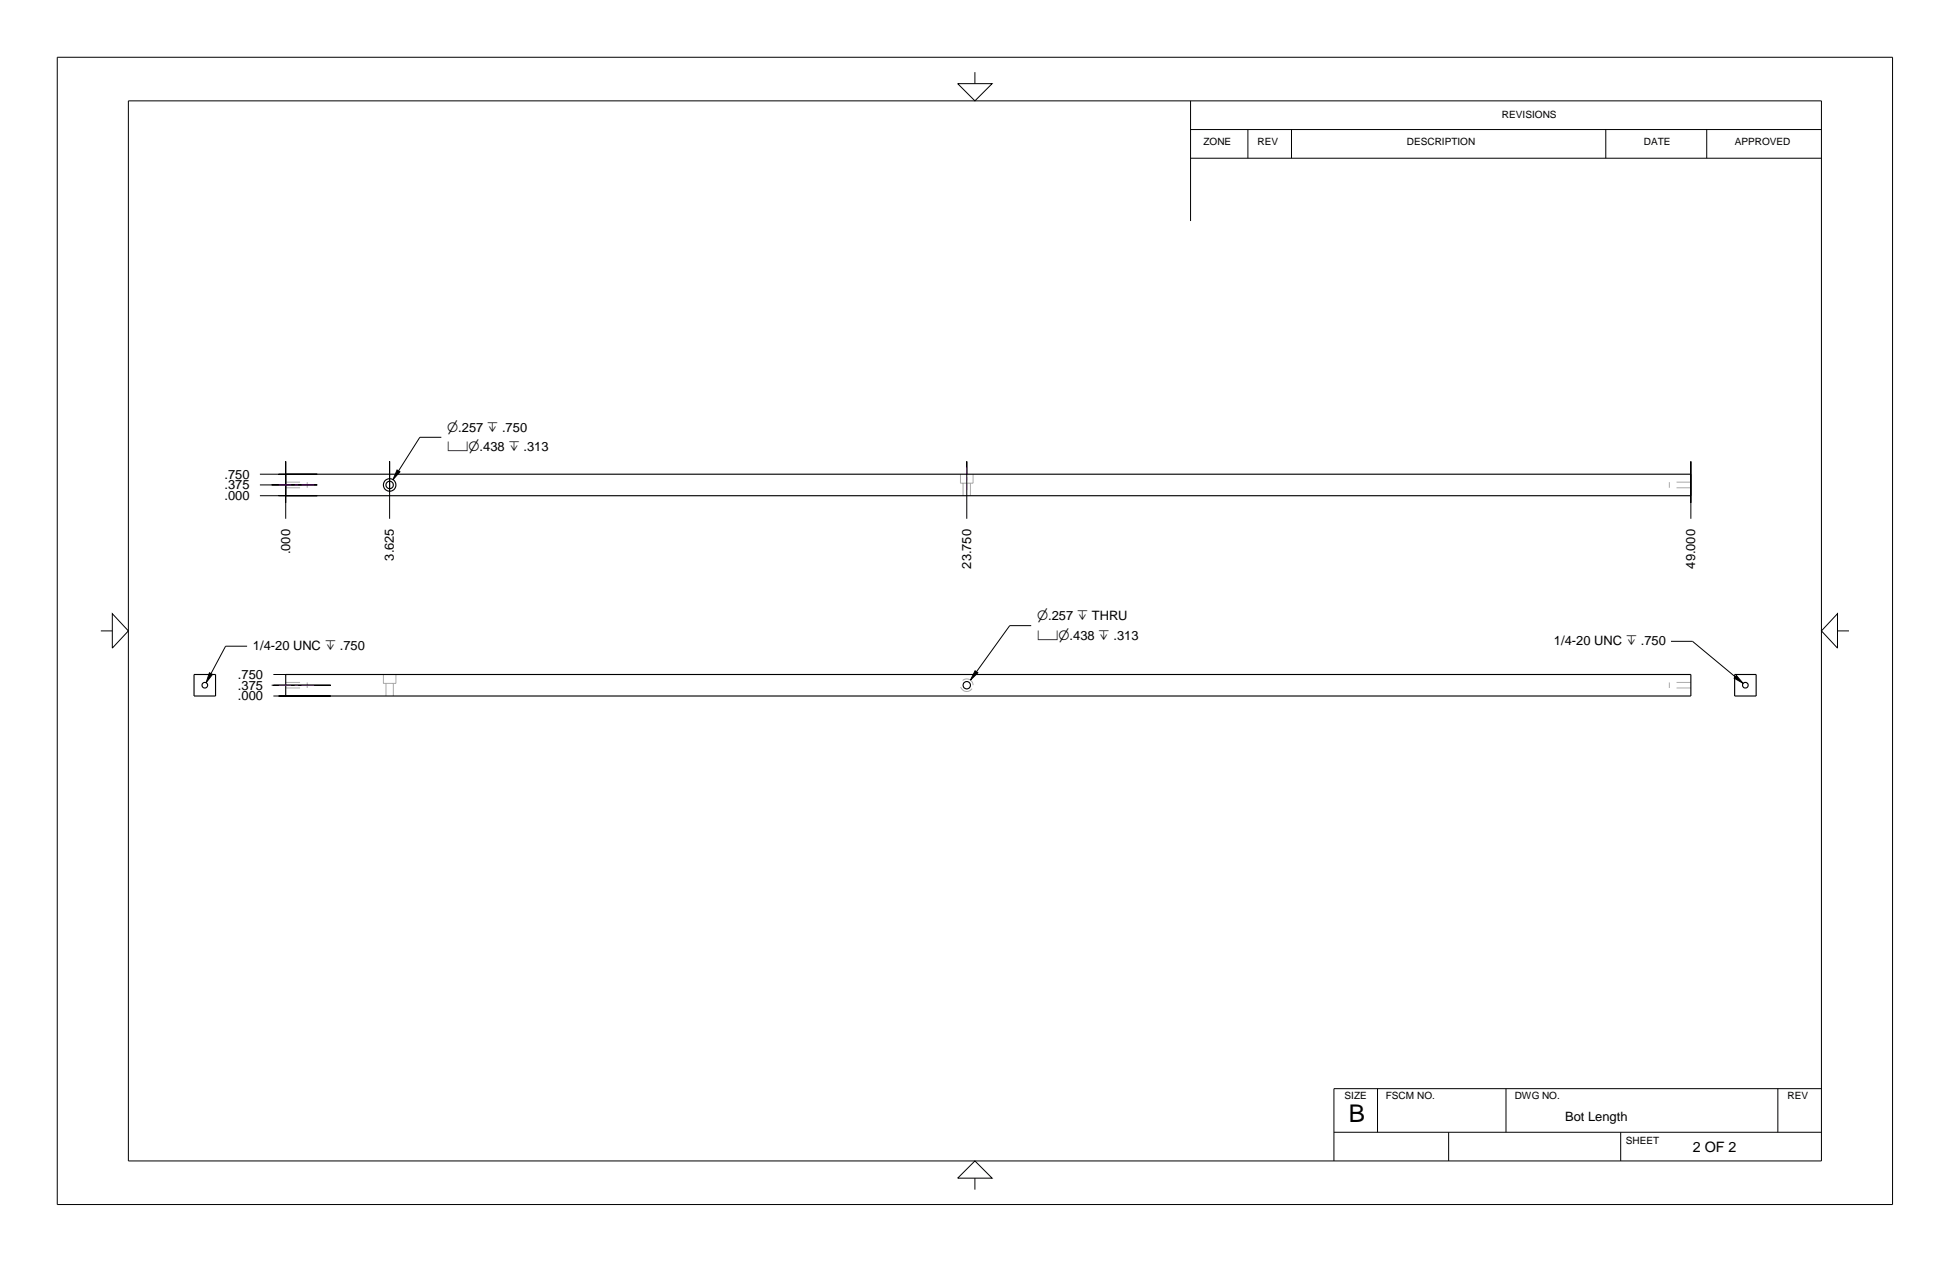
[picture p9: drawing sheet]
<svg xmlns="http://www.w3.org/2000/svg" width="432mm" height="279mm" viewBox="0 0 432 279" stroke-linecap="round" stroke-linejoin="round" font-family="sans-serif">
<g fill="none" stroke="#aaa" stroke-width=".22" stroke-dasharray="3.2 1.6" stroke-linecap="butt">
<path d="M63.3 106.7h4.7M63.3 108h4.7M68 107.4v-.7M68 108v-.6M212.7 105v2M212.7 107h2.8M213.3 107v2.7M214.9 107v2.7M215.5 105v2M369.7 106.7v1.3M374.4 108h-4.7M374.4 106.7h-4.7"/>
<path d="M63.3 152.3h4.7M63.3 151.1h4.7M68 152.3v-1.2M84.9 149.3v2M84.9 151.3h2.8M85.5 151.3v2.8M87.1 151.3v2.8M87.7 149.3v2M215.5 151.7a1.4 1.4 0 0 0-2-1.3 1.4 1.4 0 0 0-.3 2.4 1.4 1.4 0 0 0 2.3-.9v-.2M369.7 151.1v.6M369.7 151.7v.6M374.4 152.3h-4.7"/>
<path d="M374.4 151.1h-4.7"/>
</g>
<g fill="none" stroke="#000" stroke-width=".25">
<path d="M63.3 105h311.1v4.7h-311.1zM43 149.3h4.7v4.8h-4.7zM63.3 149.3h311.1v4.8h-311.1zM384.1 149.3h4.8v4.8h-4.8z"/>
<circle cx="86.3" cy="107.4" r=".82"/>
<circle cx="86.3" cy="107.4" r="1.38"/>
<circle cx="45.4" cy="151.7" r=".62"/>
<circle cx="214.1" cy="151.7" r=".81"/>
<circle cx="386.5" cy="151.7" r=".62"/>
</g>
<g fill="none" stroke="#000" stroke-width=".22">
<path d="M12.7 12.7h406.4v254h-406.4zM212.1 18.5h7.6l-3.8 3.8zM215.9 16v2.5M28.4 22.3h374.9v234.7h-374.9zM263.6 28.7h139.7M263.6 35h139.7M263.6 22.3v26.6M276.3 28.7v6.3M286 28.7v6.3M355.6 28.7v6.3M377.9 28.7v6.3M97.7 96.8h-4.7l-4.8 7.5"/>
<path d="M57.6 109.7h12.7h-8.6M57.6 105h12.7h-8.6M57.6 107.4h12.7h-10.1M63.3 111.3v-9.1v12.7M86.3 108.9v-6.7v12.7M87.9 104.1l.7 .4-1.6 1.7zM214.1 105.1v-2.9v12.7M374.4 111.3v-9.1v12.7M22.3 139.7h2.6M24.9 135.9l3.5 3.8-3.5 3.8zM228.3 138.5h-4.7l-7.4 10.2M406.9 135.9v7.6l-3.6-3.8z"/>
<path d="M406.9 139.7h2.5M46.4 148.9l.7 .4-1.5 1.9zM54.7 143.1h-4.7l-3.3 6M60.2 151.7h13h-12.7M60.5 154.1h12.7h-11.5M60.5 149.3h12.7h-11.5M215.9 148.5l.6 .4-1.6 1.7zM370 142h4.8l9.4 7.8M384.5 149.5l1.5 1.8-2-1.2zM215.9 257l3.8 3.8h-7.6zM295.4 250.7h107.9M305 241v9.7"/>
<path d="M320.8 250.7v6.3M333.5 241v9.7M358.9 250.7v6.3M393.7 241v9.7M403.3 241h-107.9v16M215.9 260.8v2.6"/>
</g>
<path d="M61.7 107.4h2.8M65.3 107.4h.7M66.8 107.4h2.8M214.1 103.5v1.3M214.1 105.6v.8M214.1 107.1v1.4M61.7 151.7h2.8M65.3 151.7h.7M66.8 151.7h2.8" fill="none" stroke="#801196" stroke-width=".22"/>
<g fill="#000">
<path d="M87.9 104.1l-.8 2.1 1.5-1.7z" fill-rule="evenodd"/>
<path d="M46.4 149l-.7 2.1 1.4-1.8z" fill-rule="evenodd"/>
<path d="M215.9 148.5l.6 .4-1.6 1.7z" fill-rule="evenodd"/>
<path d="M384.5 149.6l-.2 .2a.24 .24 0 0 0-.2 .2 .24 .24 0 0 0 .2 .3l1.7 1z" fill-rule="evenodd"/>
</g>
<text font-size="5.4" x="298.7" y="248.4">B</text>
<text font-size="3.2" x="374.8" y="255.1">2 OF 2</text>
<g font-size="2.9">
<text x="99" y="95.6">n.257 x .750</text>
<text x="99" y="99.9">vn.438 x .313</text>
<text x="49.7" y="105.9">.750</text>
<text x="49.7" y="110.7">.000</text>
<text x="49.7" y="108.3">.375</text>
<text x="64.2" y="122.7" transform="rotate(-90 64.2 122.7)">.000</text>
<text x="87.2" y="124.1" transform="rotate(-90 87.2 124.1)">3.625</text>
<text x="215" y="125.9" transform="rotate(-90 215 125.9)">23.750</text>
<text x="375.4" y="125.9" transform="rotate(-90 375.4 125.9)">49.000</text>
<text x="229.6" y="137.3">n.257 x THRU</text>
<text x="56" y="144">1/4-20 UNC x .750</text>
<text x="229.6" y="141.6">vn.438 x .313</text>
<text x="344.1" y="142.9">1/4-20 UNC x .750</text>
<text x="52.7" y="155">.000</text>
<text x="52.7" y="152.7">.375</text>
<text x="52.7" y="150.3">.750</text>
</g>
<text font-size="2.8" x="346.6" y="248.1">Bot Length</text>
<g font-size="2.2">
<text x="332.6" y="26">REVISIONS</text>
<text x="266.5" y="32.2">ZONE</text>
<text x="278.5" y="32.2">REV</text>
<text x="311.6" y="32.2">DESCRIPTION</text>
<text x="364" y="32.2">DATE</text>
<text x="384.2" y="32.2">APPROVED</text>
<text x="297.7" y="243.4">SIZE</text>
<text x="306.9" y="243.4">FSCM NO.</text>
<text x="335.4" y="243.4">DWG NO.</text>
<text x="395.8" y="243.4">REV</text>
<text x="360" y="253.2">SHEET</text>
</g>
</svg>
